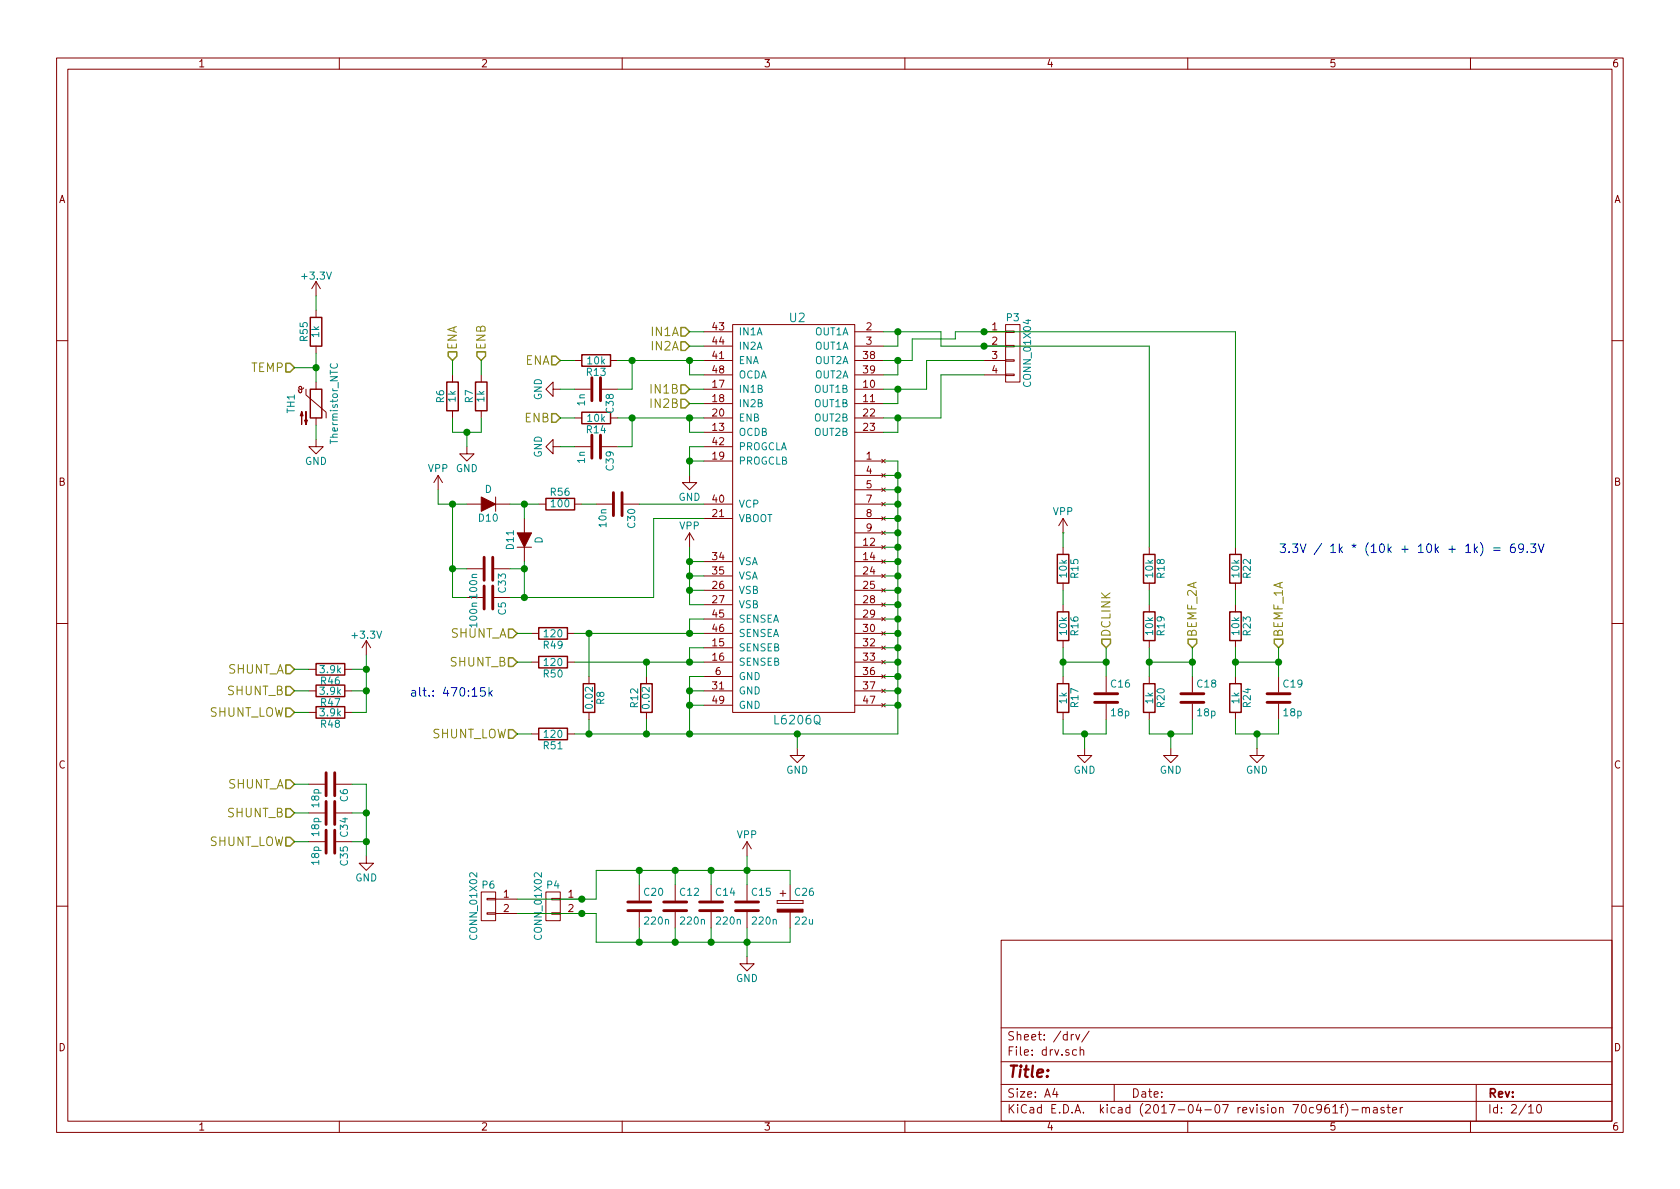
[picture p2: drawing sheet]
EESchema Schematic File Version 2
LIBS:stmbl
LIBS:transistors
LIBS:stm32
LIBS:conn
LIBS:power
LIBS:74xgxx
LIBS:74xx
LIBS:ac-dc
LIBS:actel
LIBS:adc-dac
LIBS:Altera
LIBS:analog_devices
LIBS:analog_switches
LIBS:atmel
LIBS:audio
LIBS:brooktre
LIBS:cmos_ieee
LIBS:cmos4000
LIBS:contrib
LIBS:cypress
LIBS:dc-dc
LIBS:device
LIBS:digital-audio
LIBS:diode
LIBS:display
LIBS:dsp
LIBS:elec-unifil
LIBS:ESD_Protection
LIBS:ftdi
LIBS:gennum
LIBS:graphic
LIBS:hc11
LIBS:intel
LIBS:interface
LIBS:ir
LIBS:Lattice
LIBS:linear
LIBS:logo
LIBS:maxim
LIBS:memory
LIBS:microchip_dspic33dsc
LIBS:microchip_pic10mcu
LIBS:microchip_pic12mcu
LIBS:microchip_pic16mcu
LIBS:microchip_pic18mcu
LIBS:microchip_pic32mcu
LIBS:microchip
LIBS:microcontrollers
LIBS:motor_drivers
LIBS:motorola
LIBS:msp430
LIBS:nordicsemi
LIBS:nxp_armmcu
LIBS:onsemi
LIBS:opto
LIBS:Oscillators
LIBS:philips
LIBS:Power_Management
LIBS:powerint
LIBS:pspice
LIBS:references
LIBS:regul
LIBS:relays
LIBS:rfcom
LIBS:sensors
LIBS:silabs
LIBS:siliconi
LIBS:stm8
LIBS:supertex
LIBS:switches
LIBS:texas
LIBS:transf
LIBS:ttl_ieee
LIBS:valves
LIBS:video
LIBS:Xicor
LIBS:stmsp-cache
EELAYER 26 0
EELAYER END
$Descr A4 11693 8268
encoding utf-8
Sheet 2 10
Title ""
Date ""
Rev ""
Comp ""
Comment1 ""
Comment2 ""
Comment3 ""
Comment4 ""
$EndDescr
$Comp
L C C15
U 1 1
P 5200 6300
AR Path="/5918AB0C/5918DE6E" Ref="C15"  Part="1" 
AR Path="/5918AB0C/5918AB0C/5918DE6E" Ref="C15"  Part="1" 
F 0 "C15" H 5225 6400 50  0000 L CNN
F 1 "220n" H 5225 6200 50  0000 L CNN
F 2 "stmbl:C_0805" H 5238 6150 50  0001 C CNN
F 3 "" H 5200 6300 50  0000 C CNN
	1    5200 6300
	1    0    0    -1  
$EndComp
$Comp
L C C14
U 1 1
P 4950 6300
AR Path="/5918AB0C/5918DE99" Ref="C14"  Part="1" 
AR Path="/5918AB0C/5918AB0C/5918DE99" Ref="C14"  Part="1" 
F 0 "C14" H 4975 6400 50  0000 L CNN
F 1 "220n" H 4975 6200 50  0000 L CNN
F 2 "stmbl:C_0805" H 4988 6150 50  0001 C CNN
F 3 "" H 4950 6300 50  0000 C CNN
	1    4950 6300
	1    0    0    -1  
$EndComp
$Comp
L C C12
U 1 1
P 4700 6300
AR Path="/5918AB0C/5918DEB2" Ref="C12"  Part="1" 
AR Path="/5918AB0C/5918AB0C/5918DEB2" Ref="C12"  Part="1" 
F 0 "C12" H 4725 6400 50  0000 L CNN
F 1 "220n" H 4725 6200 50  0000 L CNN
F 2 "stmbl:C_0805" H 4738 6150 50  0001 C CNN
F 3 "" H 4700 6300 50  0000 C CNN
	1    4700 6300
	1    0    0    -1  
$EndComp
$Comp
L GND #PWR010
U 1 1
P 5550 5200
AR Path="/5918AB0C/5918E169" Ref="#PWR010"  Part="1" 
AR Path="/5918AB0C/5918AB0C/5918E169" Ref="#PWR023"  Part="1" 
F 0 "#PWR010" H 5550 4950 50  0001 C CNN
F 1 "GND" H 5550 5050 50  0000 C CNN
F 2 "" H 5550 5200 50  0000 C CNN
F 3 "" H 5550 5200 50  0000 C CNN
	1    5550 5200
	1    0    0    -1  
$EndComp
$Comp
L R R12
U 1 1
P 4500 4850
AR Path="/5918AB0C/5918E2CF" Ref="R12"  Part="1" 
AR Path="/5918AB0C/5918AB0C/5918E2CF" Ref="R12"  Part="1" 
F 0 "R12" V 4580 4850 50  0000 C CNN
F 1 "0.02" V 4500 4850 50  0000 C CNN
F 2 "stmbl:R_0805" V 4430 4850 50  0001 C CNN
F 3 "" H 4500 4850 50  0000 C CNN
	1    4500 4850
	-1   0    0    1   
$EndComp
$Comp
L R R8
U 1 1
P 4100 4850
AR Path="/5918AB0C/5918E363" Ref="R8"  Part="1" 
AR Path="/5918AB0C/5918AB0C/5918E363" Ref="R8"  Part="1" 
F 0 "R8" V 4180 4850 50  0000 C CNN
F 1 "0.02" V 4100 4850 50  0000 C CNN
F 2 "stmbl:R_0805" V 4030 4850 50  0001 C CNN
F 3 "" H 4100 4850 50  0000 C CNN
	1    4100 4850
	1    0    0    -1  
$EndComp
Text HLabel 3600 4400 0    60   Input ~ 0
SHUNT_A
Text HLabel 3600 4600 0    60   Input ~ 0
SHUNT_B
$Comp
L GND #PWR011
U 1 1
P 4800 3300
AR Path="/5918AB0C/5918E942" Ref="#PWR011"  Part="1" 
AR Path="/5918AB0C/5918AB0C/5918E942" Ref="#PWR024"  Part="1" 
F 0 "#PWR011" H 4800 3050 50  0001 C CNN
F 1 "GND" H 4800 3150 50  0000 C CNN
F 2 "" H 4800 3300 50  0000 C CNN
F 3 "" H 4800 3300 50  0000 C CNN
	1    4800 3300
	1    0    0    -1  
$EndComp
$Comp
L R R19
U 1 1
P 8000 4350
AR Path="/5918AB0C/5918F0F4" Ref="R19"  Part="1" 
AR Path="/5918AB0C/5918AB0C/5918F0F4" Ref="R19"  Part="1" 
F 0 "R19" V 8080 4350 50  0000 C CNN
F 1 "10k" V 8000 4350 50  0000 C CNN
F 2 "stmbl:R_0603" V 7930 4350 50  0001 C CNN
F 3 "" H 8000 4350 50  0000 C CNN
	1    8000 4350
	1    0    0    -1  
$EndComp
$Comp
L R R20
U 1 1
P 8000 4850
AR Path="/5918AB0C/5918F156" Ref="R20"  Part="1" 
AR Path="/5918AB0C/5918AB0C/5918F156" Ref="R20"  Part="1" 
F 0 "R20" V 8080 4850 50  0000 C CNN
F 1 "1k" V 8000 4850 50  0000 C CNN
F 2 "stmbl:R_0603" V 7930 4850 50  0001 C CNN
F 3 "" H 8000 4850 50  0000 C CNN
	1    8000 4850
	1    0    0    -1  
$EndComp
$Comp
L C C18
U 1 1
P 8300 4850
AR Path="/5918AB0C/5918F1B7" Ref="C18"  Part="1" 
AR Path="/5918AB0C/5918AB0C/5918F1B7" Ref="C18"  Part="1" 
F 0 "C18" H 8325 4950 50  0000 L CNN
F 1 "18p" H 8325 4750 50  0000 L CNN
F 2 "stmbl:C_0603" H 8338 4700 50  0001 C CNN
F 3 "" H 8300 4850 50  0000 C CNN
	1    8300 4850
	1    0    0    -1  
$EndComp
$Comp
L GND #PWR012
U 1 1
P 8150 5200
AR Path="/5918AB0C/5918F393" Ref="#PWR012"  Part="1" 
AR Path="/5918AB0C/5918AB0C/5918F393" Ref="#PWR025"  Part="1" 
F 0 "#PWR012" H 8150 4950 50  0001 C CNN
F 1 "GND" H 8150 5050 50  0000 C CNN
F 2 "" H 8150 5200 50  0000 C CNN
F 3 "" H 8150 5200 50  0000 C CNN
	1    8150 5200
	1    0    0    -1  
$EndComp
Text HLabel 8300 4500 1    60   Input ~ 0
BEMF_2A
$Comp
L R R18
U 1 1
P 8000 3950
AR Path="/5918AB0C/5918FC7B" Ref="R18"  Part="1" 
AR Path="/5918AB0C/5918AB0C/5918FC7B" Ref="R18"  Part="1" 
F 0 "R18" V 8080 3950 50  0000 C CNN
F 1 "10k" V 8000 3950 50  0000 C CNN
F 2 "stmbl:R_0603" V 7930 3950 50  0001 C CNN
F 3 "" H 8000 3950 50  0000 C CNN
	1    8000 3950
	1    0    0    -1  
$EndComp
$Comp
L R R23
U 1 1
P 8600 4350
AR Path="/5918AB0C/5918FEA4" Ref="R23"  Part="1" 
AR Path="/5918AB0C/5918AB0C/5918FEA4" Ref="R23"  Part="1" 
F 0 "R23" V 8680 4350 50  0000 C CNN
F 1 "10k" V 8600 4350 50  0000 C CNN
F 2 "stmbl:R_0603" V 8530 4350 50  0001 C CNN
F 3 "" H 8600 4350 50  0000 C CNN
	1    8600 4350
	1    0    0    -1  
$EndComp
$Comp
L R R24
U 1 1
P 8600 4850
AR Path="/5918AB0C/5918FEAA" Ref="R24"  Part="1" 
AR Path="/5918AB0C/5918AB0C/5918FEAA" Ref="R24"  Part="1" 
F 0 "R24" V 8680 4850 50  0000 C CNN
F 1 "1k" V 8600 4850 50  0000 C CNN
F 2 "stmbl:R_0603" V 8530 4850 50  0001 C CNN
F 3 "" H 8600 4850 50  0000 C CNN
	1    8600 4850
	1    0    0    -1  
$EndComp
$Comp
L C C19
U 1 1
P 8900 4850
AR Path="/5918AB0C/5918FEB0" Ref="C19"  Part="1" 
AR Path="/5918AB0C/5918AB0C/5918FEB0" Ref="C19"  Part="1" 
F 0 "C19" H 8925 4950 50  0000 L CNN
F 1 "18p" H 8925 4750 50  0000 L CNN
F 2 "stmbl:C_0603" H 8938 4700 50  0001 C CNN
F 3 "" H 8900 4850 50  0000 C CNN
	1    8900 4850
	1    0    0    -1  
$EndComp
$Comp
L GND #PWR013
U 1 1
P 8750 5200
AR Path="/5918AB0C/5918FEC0" Ref="#PWR013"  Part="1" 
AR Path="/5918AB0C/5918AB0C/5918FEC0" Ref="#PWR026"  Part="1" 
F 0 "#PWR013" H 8750 4950 50  0001 C CNN
F 1 "GND" H 8750 5050 50  0000 C CNN
F 2 "" H 8750 5200 50  0000 C CNN
F 3 "" H 8750 5200 50  0000 C CNN
	1    8750 5200
	1    0    0    -1  
$EndComp
Text HLabel 8900 4500 1    60   Input ~ 0
BEMF_1A
$Comp
L R R22
U 1 1
P 8600 3950
AR Path="/5918AB0C/5918FECC" Ref="R22"  Part="1" 
AR Path="/5918AB0C/5918AB0C/5918FECC" Ref="R22"  Part="1" 
F 0 "R22" V 8680 3950 50  0000 C CNN
F 1 "10k" V 8600 3950 50  0000 C CNN
F 2 "stmbl:R_0603" V 8530 3950 50  0001 C CNN
F 3 "" H 8600 3950 50  0000 C CNN
	1    8600 3950
	1    0    0    -1  
$EndComp
$Comp
L R R16
U 1 1
P 7400 4350
AR Path="/5918AB0C/591903B9" Ref="R16"  Part="1" 
AR Path="/5918AB0C/5918AB0C/591903B9" Ref="R16"  Part="1" 
F 0 "R16" V 7480 4350 50  0000 C CNN
F 1 "10k" V 7400 4350 50  0000 C CNN
F 2 "stmbl:R_0603" V 7330 4350 50  0001 C CNN
F 3 "" H 7400 4350 50  0000 C CNN
	1    7400 4350
	1    0    0    -1  
$EndComp
$Comp
L R R17
U 1 1
P 7400 4850
AR Path="/5918AB0C/591903C0" Ref="R17"  Part="1" 
AR Path="/5918AB0C/5918AB0C/591903C0" Ref="R17"  Part="1" 
F 0 "R17" V 7480 4850 50  0000 C CNN
F 1 "1k" V 7400 4850 50  0000 C CNN
F 2 "stmbl:R_0603" V 7330 4850 50  0001 C CNN
F 3 "" H 7400 4850 50  0000 C CNN
	1    7400 4850
	1    0    0    -1  
$EndComp
$Comp
L C C16
U 1 1
P 7700 4850
AR Path="/5918AB0C/591903C7" Ref="C16"  Part="1" 
AR Path="/5918AB0C/5918AB0C/591903C7" Ref="C16"  Part="1" 
F 0 "C16" H 7725 4950 50  0000 L CNN
F 1 "18p" H 7725 4750 50  0000 L CNN
F 2 "stmbl:C_0603" H 7738 4700 50  0001 C CNN
F 3 "" H 7700 4850 50  0000 C CNN
	1    7700 4850
	1    0    0    -1  
$EndComp
$Comp
L GND #PWR014
U 1 1
P 7550 5200
AR Path="/5918AB0C/591903D8" Ref="#PWR014"  Part="1" 
AR Path="/5918AB0C/5918AB0C/591903D8" Ref="#PWR029"  Part="1" 
F 0 "#PWR014" H 7550 4950 50  0001 C CNN
F 1 "GND" H 7550 5050 50  0000 C CNN
F 2 "" H 7550 5200 50  0000 C CNN
F 3 "" H 7550 5200 50  0000 C CNN
	1    7550 5200
	1    0    0    -1  
$EndComp
Text HLabel 7700 4500 1    60   Input ~ 0
DCLINK
$Comp
L R R15
U 1 1
P 7400 3950
AR Path="/5918AB0C/591903E4" Ref="R15"  Part="1" 
AR Path="/5918AB0C/5918AB0C/591903E4" Ref="R15"  Part="1" 
F 0 "R15" V 7480 3950 50  0000 C CNN
F 1 "10k" V 7400 3950 50  0000 C CNN
F 2 "stmbl:R_0603" V 7330 3950 50  0001 C CNN
F 3 "" H 7400 3950 50  0000 C CNN
	1    7400 3950
	1    0    0    -1  
$EndComp
$Comp
L VPP #PWR015
U 1 1
P 7400 3700
AR Path="/5918AB0C/591905CA" Ref="#PWR015"  Part="1" 
AR Path="/5918AB0C/5918AB0C/591905CA" Ref="#PWR030"  Part="1" 
F 0 "#PWR015" H 7400 3550 50  0001 C CNN
F 1 "VPP" H 7400 3850 50  0000 C CNN
F 2 "" H 7400 3700 50  0000 C CNN
F 3 "" H 7400 3700 50  0000 C CNN
	1    7400 3700
	1    0    0    -1  
$EndComp
$Comp
L VPP #PWR016
U 1 1
P 4800 3800
AR Path="/5918AB0C/59190C19" Ref="#PWR016"  Part="1" 
AR Path="/5918AB0C/5918AB0C/59190C19" Ref="#PWR031"  Part="1" 
F 0 "#PWR016" H 4800 3650 50  0001 C CNN
F 1 "VPP" H 4800 3950 50  0000 C CNN
F 2 "" H 4800 3800 50  0000 C CNN
F 3 "" H 4800 3800 50  0000 C CNN
	1    4800 3800
	1    0    0    -1  
$EndComp
$Comp
L VPP #PWR017
U 1 1
P 5200 5950
AR Path="/5918AB0C/591924EB" Ref="#PWR017"  Part="1" 
AR Path="/5918AB0C/5918AB0C/591924EB" Ref="#PWR032"  Part="1" 
F 0 "#PWR017" H 5200 5800 50  0001 C CNN
F 1 "VPP" H 5200 6100 50  0000 C CNN
F 2 "" H 5200 5950 50  0000 C CNN
F 3 "" H 5200 5950 50  0000 C CNN
	1    5200 5950
	1    0    0    -1  
$EndComp
$Comp
L GND #PWR018
U 1 1
P 5200 6650
AR Path="/5918AB0C/5919252A" Ref="#PWR018"  Part="1" 
AR Path="/5918AB0C/5918AB0C/5919252A" Ref="#PWR033"  Part="1" 
F 0 "#PWR018" H 5200 6400 50  0001 C CNN
F 1 "GND" H 5200 6500 50  0000 C CNN
F 2 "" H 5200 6650 50  0000 C CNN
F 3 "" H 5200 6650 50  0000 C CNN
	1    5200 6650
	1    0    0    -1  
$EndComp
Text HLabel 4800 2300 0    60   Input ~ 0
IN1A
Text HLabel 4800 2400 0    60   Input ~ 0
IN2A
Text HLabel 4800 2700 0    60   Input ~ 0
IN1B
Text HLabel 4800 2800 0    60   Input ~ 0
IN2B
$Comp
L R R14
U 1 1
P 4150 2900
AR Path="/5918AB0C/5919412F" Ref="R14"  Part="1" 
AR Path="/5918AB0C/5918AB0C/5919412F" Ref="R14"  Part="1" 
F 0 "R14" V 4230 2900 50  0000 C CNN
F 1 "10k" V 4150 2900 50  0000 C CNN
F 2 "stmbl:R_0603" V 4080 2900 50  0001 C CNN
F 3 "" H 4150 2900 50  0000 C CNN
	1    4150 2900
	0    1    1    0   
$EndComp
$Comp
L R R13
U 1 1
P 4150 2500
AR Path="/5918AB0C/5919419E" Ref="R13"  Part="1" 
AR Path="/5918AB0C/5918AB0C/5919419E" Ref="R13"  Part="1" 
F 0 "R13" V 4230 2500 50  0000 C CNN
F 1 "10k" V 4150 2500 50  0000 C CNN
F 2 "stmbl:R_0603" V 4080 2500 50  0001 C CNN
F 3 "" H 4150 2500 50  0000 C CNN
	1    4150 2500
	0    1    1    0   
$EndComp
Text HLabel 3900 2900 0    60   Input ~ 0
ENB
Text HLabel 3900 2500 0    60   Input ~ 0
ENA
$Comp
L R R7
U 1 1
P 3350 2750
AR Path="/5918AB0C/59194A21" Ref="R7"  Part="1" 
AR Path="/5918AB0C/5918AB0C/59194A21" Ref="R7"  Part="1" 
F 0 "R7" V 3430 2750 50  0000 C CNN
F 1 "1k" V 3350 2750 50  0000 C CNN
F 2 "stmbl:R_0603" V 3280 2750 50  0001 C CNN
F 3 "" H 3350 2750 50  0000 C CNN
	1    3350 2750
	-1   0    0    1   
$EndComp
$Comp
L R R6
U 1 1
P 3150 2750
AR Path="/5918AB0C/59194A90" Ref="R6"  Part="1" 
AR Path="/5918AB0C/5918AB0C/59194A90" Ref="R6"  Part="1" 
F 0 "R6" V 3230 2750 50  0000 C CNN
F 1 "1k" V 3150 2750 50  0000 C CNN
F 2 "stmbl:R_0603" V 3080 2750 50  0001 C CNN
F 3 "" H 3150 2750 50  0000 C CNN
	1    3150 2750
	-1   0    0    1   
$EndComp
Text HLabel 3350 2500 1    60   Input ~ 0
ENB
Text HLabel 3150 2500 1    60   Input ~ 0
ENA
$Comp
L GND #PWR019
U 1 1
P 3250 3100
AR Path="/5918AB0C/59194EE8" Ref="#PWR019"  Part="1" 
AR Path="/5918AB0C/5918AB0C/59194EE8" Ref="#PWR034"  Part="1" 
F 0 "#PWR019" H 3250 2850 50  0001 C CNN
F 1 "GND" H 3250 2950 50  0000 C CNN
F 2 "" H 3250 3100 50  0000 C CNN
F 3 "" H 3250 3100 50  0000 C CNN
	1    3250 3100
	1    0    0    -1  
$EndComp
$Comp
L CONN_01X04 P?
U 1 1
P 7050 2450
AR Path="/5918AB0C/5918AB0C/59197AB1" Ref="P?"  Part="1" 
AR Path="/5918AB0C/59197AB1" Ref="P3"  Part="1" 
F 0 "P3" H 7050 2700 50  0000 C CNN
F 1 "CONN_01X04" V 7150 2450 50  0000 C CNN
F 2 "stmbl:Pin_Header_Straight_1x04_dual" H 7050 2450 50  0001 C CNN
F 3 "" H 7050 2450 50  0000 C CNN
	1    7050 2450
	1    0    0    -1  
$EndComp
$Comp
L C C20
U 1 1
P 4450 6300
F 0 "C20" H 4475 6400 50  0000 L CNN
F 1 "220n" H 4475 6200 50  0000 L CNN
F 2 "stmbl:C_0805" H 4488 6150 50  0001 C CNN
F 3 "" H 4450 6300 50  0000 C CNN
	1    4450 6300
	1    0    0    -1  
$EndComp
Text HLabel 3600 5100 0    60   Input ~ 0
SHUNT_LOW
$Comp
L CONN_01X02 P4
U 1 1
P 3850 6300
F 0 "P4" H 3850 6450 50  0000 C CNN
F 1 "CONN_01X02" V 3950 6300 50  0000 C CNN
F 2 "stmbl:akl182-2" H 3850 6300 50  0001 C CNN
F 3 "" H 3850 6300 50  0000 C CNN
	1    3850 6300
	-1   0    0    -1  
$EndComp
$Comp
L L6206Q U2
U 1 1
P 5550 3550
F 0 "U2" H 5550 4900 60  0000 C CNN
F 1 "L6206Q" H 5550 2100 60  0000 C CNN
F 2 "stmbl:VFQFPN48" H 5600 3550 60  0001 C CNN
F 3 "" H 5600 3550 60  0001 C CNN
	1    5550 3550
	1    0    0    -1  
$EndComp
$Comp
L R R51
U 1 1
P 3850 5100
F 0 "R51" V 3930 5100 50  0000 C CNN
F 1 "120" V 3850 5100 50  0000 C CNN
F 2 "stmbl:R_0603" V 3780 5100 50  0001 C CNN
F 3 "" H 3850 5100 50  0000 C CNN
	1    3850 5100
	0    1    1    0   
$EndComp
$Comp
L R R50
U 1 1
P 3850 4600
F 0 "R50" V 3930 4600 50  0000 C CNN
F 1 "120" V 3850 4600 50  0000 C CNN
F 2 "stmbl:R_0603" V 3780 4600 50  0001 C CNN
F 3 "" H 3850 4600 50  0000 C CNN
	1    3850 4600
	0    1    1    0   
$EndComp
$Comp
L R R49
U 1 1
P 3850 4400
F 0 "R49" V 3930 4400 50  0000 C CNN
F 1 "120" V 3850 4400 50  0000 C CNN
F 2 "stmbl:R_0603" V 3780 4400 50  0001 C CNN
F 3 "" H 3850 4400 50  0000 C CNN
	1    3850 4400
	0    1    1    0   
$EndComp
$Comp
L R R46
U 1 1
P 2300 4650
F 0 "R46" V 2380 4650 50  0000 C CNN
F 1 "3.9k" V 2300 4650 50  0000 C CNN
F 2 "stmbl:R_0603" V 2230 4650 50  0001 C CNN
F 3 "" H 2300 4650 50  0000 C CNN
	1    2300 4650
	0    1    1    0   
$EndComp
$Comp
L R R47
U 1 1
P 2300 4800
F 0 "R47" V 2380 4800 50  0000 C CNN
F 1 "3.9k" V 2300 4800 50  0000 C CNN
F 2 "stmbl:R_0603" V 2230 4800 50  0001 C CNN
F 3 "" H 2300 4800 50  0000 C CNN
	1    2300 4800
	0    1    1    0   
$EndComp
$Comp
L R R48
U 1 1
P 2300 4950
F 0 "R48" V 2380 4950 50  0000 C CNN
F 1 "3.9k" V 2300 4950 50  0000 C CNN
F 2 "stmbl:R_0603" V 2230 4950 50  0001 C CNN
F 3 "" H 2300 4950 50  0000 C CNN
	1    2300 4950
	0    1    1    0   
$EndComp
Text HLabel 2050 4650 0    60   Input ~ 0
SHUNT_A
Text HLabel 2050 4800 0    60   Input ~ 0
SHUNT_B
Text HLabel 2050 4950 0    60   Input ~ 0
SHUNT_LOW
$Comp
L +3.3V #PWR020
U 1 1
P 2550 4550
F 0 "#PWR020" H 2550 4400 50  0001 C CNN
F 1 "+3.3V" H 2550 4690 50  0000 C CNN
F 2 "" H 2550 4550 50  0000 C CNN
F 3 "" H 2550 4550 50  0000 C CNN
	1    2550 4550
	1    0    0    -1  
$EndComp
$Comp
L C C6
U 1 1
P 2300 5450
F 0 "C6" H 2325 5550 50  0000 L CNN
F 1 "18p" H 2325 5350 50  0000 L CNN
F 2 "stmbl:C_0603" H 2338 5300 50  0001 C CNN
F 3 "" H 2300 5450 50  0000 C CNN
	1    2300 5450
	0    1    1    0   
$EndComp
$Comp
L C C34
U 1 1
P 2300 5650
F 0 "C34" H 2325 5750 50  0000 L CNN
F 1 "18p" H 2325 5550 50  0000 L CNN
F 2 "stmbl:R_0603" H 2338 5500 50  0001 C CNN
F 3 "" H 2300 5650 50  0000 C CNN
	1    2300 5650
	0    1    1    0   
$EndComp
$Comp
L C C35
U 1 1
P 2300 5850
F 0 "C35" H 2325 5950 50  0000 L CNN
F 1 "18p" H 2325 5750 50  0000 L CNN
F 2 "stmbl:R_0603" H 2338 5700 50  0001 C CNN
F 3 "" H 2300 5850 50  0000 C CNN
	1    2300 5850
	0    1    1    0   
$EndComp
$Comp
L GND #PWR021
U 1 1
P 2550 5950
F 0 "#PWR021" H 2550 5700 50  0001 C CNN
F 1 "GND" H 2550 5800 50  0000 C CNN
F 2 "" H 2550 5950 50  0000 C CNN
F 3 "" H 2550 5950 50  0000 C CNN
	1    2550 5950
	1    0    0    -1  
$EndComp
Text HLabel 2050 5450 0    60   Input ~ 0
SHUNT_A
Text HLabel 2050 5650 0    60   Input ~ 0
SHUNT_B
Text HLabel 2050 5850 0    60   Input ~ 0
SHUNT_LOW
$Comp
L Thermistor_NTC TH1
U 1 1
P 2200 2800
F 0 "TH1" V 2025 2800 50  0000 C CNN
F 1 "Thermistor_NTC" V 2325 2800 50  0000 C CNN
F 2 "stmbl:R_0603" H 2200 2850 50  0001 C CNN
F 3 "" H 2200 2850 50  0001 C CNN
	1    2200 2800
	1    0    0    -1  
$EndComp
$Comp
L C C30
U 1 1
P 4300 3500
F 0 "C30" H 4325 3600 50  0000 L CNN
F 1 "10n" H 4325 3400 50  0000 L CNN
F 2 "stmbl:C_0603" H 4338 3350 50  0001 C CNN
F 3 "" H 4300 3500 50  0000 C CNN
	1    4300 3500
	0    1    1    0   
$EndComp
$Comp
L R R56
U 1 1
P 3900 3500
F 0 "R56" V 3980 3500 50  0000 C CNN
F 1 "100" V 3900 3500 50  0000 C CNN
F 2 "stmbl:R_0603" V 3830 3500 50  0001 C CNN
F 3 "" H 3900 3500 50  0000 C CNN
	1    3900 3500
	0    -1   -1   0   
$EndComp
$Comp
L D D10
U 1 1
P 3400 3500
F 0 "D10" H 3400 3600 50  0000 C CNN
F 1 "D" H 3400 3400 50  0000 C CNN
F 2 "stmbl:SOD-123" H 3400 3500 50  0001 C CNN
F 3 "" H 3400 3500 50  0000 C CNN
	1    3400 3500
	-1   0    0    1   
$EndComp
$Comp
L C C5
U 1 1
P 3400 4150
F 0 "C5" H 3425 4250 50  0000 L CNN
F 1 "100n" H 3425 4050 50  0000 L CNN
F 2 "stmbl:C_0603" H 3438 4000 50  0001 C CNN
F 3 "" H 3400 4150 50  0000 C CNN
	1    3400 4150
	0    1    1    0   
$EndComp
$Comp
L D D11
U 1 1
P 3650 3750
F 0 "D11" H 3650 3850 50  0000 C CNN
F 1 "D" H 3650 3650 50  0000 C CNN
F 2 "stmbl:SOD-123" H 3650 3750 50  0001 C CNN
F 3 "" H 3650 3750 50  0000 C CNN
	1    3650 3750
	0    -1   -1   0   
$EndComp
$Comp
L GND #PWR022
U 1 1
P 2200 3050
F 0 "#PWR022" H 2200 2800 50  0001 C CNN
F 1 "GND" H 2200 2900 50  0000 C CNN
F 2 "" H 2200 3050 50  0000 C CNN
F 3 "" H 2200 3050 50  0000 C CNN
	1    2200 3050
	1    0    0    -1  
$EndComp
$Comp
L R R55
U 1 1
P 2200 2300
F 0 "R55" V 2280 2300 50  0000 C CNN
F 1 "1k" V 2200 2300 50  0000 C CNN
F 2 "stmbl:R_0603" V 2130 2300 50  0001 C CNN
F 3 "" H 2200 2300 50  0000 C CNN
	1    2200 2300
	-1   0    0    1   
$EndComp
$Comp
L +3.3V #PWR023
U 1 1
P 2200 2050
F 0 "#PWR023" H 2200 1900 50  0001 C CNN
F 1 "+3.3V" H 2200 2190 50  0000 C CNN
F 2 "" H 2200 2050 50  0000 C CNN
F 3 "" H 2200 2050 50  0000 C CNN
	1    2200 2050
	1    0    0    -1  
$EndComp
Text HLabel 2050 2550 0    60   Input ~ 0
TEMP
$Comp
L C C33
U 1 1
P 3400 3950
F 0 "C33" H 3425 4050 50  0000 L CNN
F 1 "100n" H 3425 3850 50  0000 L CNN
F 2 "stmbl:C_0603" H 3438 3800 50  0001 C CNN
F 3 "" H 3400 3950 50  0000 C CNN
	1    3400 3950
	0    1    1    0   
$EndComp
Wire Wire Line
	6150 3200 6250 3200
Wire Wire Line
	6250 3200 6250 5100
Wire Wire Line
	6250 4900 6150 4900
Wire Wire Line
	6150 4800 6250 4800
Connection ~ 6250 4800
Wire Wire Line
	6150 4700 6250 4700
Connection ~ 6250 4700
Wire Wire Line
	6150 4600 6250 4600
Connection ~ 6250 4600
Wire Wire Line
	6150 4500 6250 4500
Connection ~ 6250 4500
Wire Wire Line
	6150 4400 6250 4400
Connection ~ 6250 4400
Wire Wire Line
	6150 4300 6250 4300
Connection ~ 6250 4300
Wire Wire Line
	6150 4200 6250 4200
Connection ~ 6250 4200
Wire Wire Line
	6150 4100 6250 4100
Connection ~ 6250 4100
Wire Wire Line
	6150 4000 6250 4000
Connection ~ 6250 4000
Wire Wire Line
	6150 3900 6250 3900
Connection ~ 6250 3900
Wire Wire Line
	6150 3800 6250 3800
Connection ~ 6250 3800
Wire Wire Line
	6150 3700 6250 3700
Connection ~ 6250 3700
Wire Wire Line
	6150 3600 6250 3600
Connection ~ 6250 3600
Wire Wire Line
	6150 3500 6250 3500
Connection ~ 6250 3500
Wire Wire Line
	6150 3400 6250 3400
Connection ~ 6250 3400
Wire Wire Line
	6150 3300 6250 3300
Connection ~ 6250 3300
Wire Wire Line
	4900 4700 4800 4700
Wire Wire Line
	4800 4700 4800 5100
Wire Wire Line
	4800 4900 4900 4900
Wire Wire Line
	4900 4800 4800 4800
Connection ~ 4800 4800
Wire Wire Line
	6250 5100 4000 5100
Connection ~ 6250 4900
Connection ~ 4800 4900
Wire Wire Line
	5550 5200 5550 5100
Connection ~ 5550 5100
Wire Wire Line
	4900 4500 4800 4500
Wire Wire Line
	4800 4500 4800 4600
Wire Wire Line
	4000 4600 4900 4600
Wire Wire Line
	4900 4300 4800 4300
Wire Wire Line
	4800 4300 4800 4400
Wire Wire Line
	4000 4400 4900 4400
Wire Wire Line
	4500 4600 4500 4700
Connection ~ 4800 4600
Wire Wire Line
	4100 4400 4100 4700
Connection ~ 4800 4400
Wire Wire Line
	4500 5100 4500 5000
Connection ~ 4800 5100
Wire Wire Line
	4100 5100 4100 5000
Connection ~ 4500 5100
Connection ~ 4100 4400
Connection ~ 4500 4600
Wire Wire Line
	4900 3100 4800 3100
Wire Wire Line
	4800 3100 4800 3300
Wire Wire Line
	4900 3200 4800 3200
Connection ~ 4800 3200
Wire Wire Line
	6150 2900 6550 2900
Wire Wire Line
	6250 2900 6250 3000
Wire Wire Line
	6250 3000 6150 3000
Wire Wire Line
	6150 2700 6450 2700
Wire Wire Line
	6250 2700 6250 2800
Wire Wire Line
	6250 2800 6150 2800
Wire Wire Line
	6150 2500 6350 2500
Wire Wire Line
	6250 2500 6250 2600
Wire Wire Line
	6250 2600 6150 2600
Wire Wire Line
	6150 2300 6550 2300
Wire Wire Line
	6650 2300 8600 2300
Wire Wire Line
	6250 2300 6250 2400
Wire Wire Line
	6250 2400 6150 2400
Connection ~ 6250 2300
Connection ~ 6250 2900
Connection ~ 6250 2700
Connection ~ 6250 2500
Wire Wire Line
	8000 4500 8000 4700
Wire Wire Line
	8000 4600 8300 4600
Wire Wire Line
	8300 4500 8300 4700
Connection ~ 8000 4600
Wire Wire Line
	8000 5000 8000 5100
Wire Wire Line
	8000 5100 8300 5100
Wire Wire Line
	8300 5100 8300 5000
Wire Wire Line
	8150 5100 8150 5200
Connection ~ 8150 5100
Wire Wire Line
	8000 4200 8000 4100
Connection ~ 8300 4600
Wire Wire Line
	8600 4500 8600 4700
Wire Wire Line
	8600 4600 8900 4600
Wire Wire Line
	8900 4500 8900 4700
Connection ~ 8600 4600
Wire Wire Line
	8600 5000 8600 5100
Wire Wire Line
	8600 5100 8900 5100
Wire Wire Line
	8900 5100 8900 5000
Wire Wire Line
	8750 5100 8750 5200
Connection ~ 8750 5100
Wire Wire Line
	8600 4200 8600 4100
Connection ~ 8900 4600
Wire Wire Line
	7400 4500 7400 4700
Wire Wire Line
	7400 4600 7700 4600
Wire Wire Line
	7700 4500 7700 4700
Connection ~ 7400 4600
Wire Wire Line
	7400 5000 7400 5100
Wire Wire Line
	7400 5100 7700 5100
Wire Wire Line
	7700 5100 7700 5000
Wire Wire Line
	7550 5100 7550 5200
Connection ~ 7550 5100
Wire Wire Line
	7400 4200 7400 4100
Connection ~ 7700 4600
Wire Wire Line
	7400 3700 7400 3700
Wire Wire Line
	7400 3700 7400 3800
Wire Wire Line
	4900 3900 4800 3900
Wire Wire Line
	4800 3800 4800 4200
Wire Wire Line
	4800 4200 4900 4200
Wire Wire Line
	4900 4100 4800 4100
Connection ~ 4800 4100
Wire Wire Line
	4900 4000 4800 4000
Connection ~ 4800 4000
Connection ~ 4800 3900
Wire Wire Line
	4700 6550 4700 6450
Wire Wire Line
	4150 6550 5500 6550
Wire Wire Line
	5200 6450 5200 6650
Connection ~ 4950 6550
Wire Wire Line
	4700 6050 4700 6150
Wire Wire Line
	4150 6050 5500 6050
Wire Wire Line
	5200 5950 5200 6150
Wire Wire Line
	4950 6050 4950 6150
Connection ~ 4950 6050
Wire Wire Line
	4900 2600 4800 2600
Wire Wire Line
	4800 2600 4800 2500
Wire Wire Line
	4300 2500 4900 2500
Wire Wire Line
	4900 3000 4800 3000
Wire Wire Line
	4800 3000 4800 2900
Wire Wire Line
	4300 2900 4900 2900
Connection ~ 4800 2500
Connection ~ 4800 2900
Wire Wire Line
	3900 2500 4000 2500
Wire Wire Line
	3900 2900 4000 2900
Wire Wire Line
	4800 2800 4900 2800
Wire Wire Line
	4800 2700 4900 2700
Wire Wire Line
	4800 2400 4900 2400
Wire Wire Line
	4800 2300 4900 2300
Wire Wire Line
	3150 2500 3150 2600
Wire Wire Line
	3350 2500 3350 2600
Wire Wire Line
	3150 2900 3150 3000
Wire Wire Line
	3150 3000 3350 3000
Wire Wire Line
	3350 3000 3350 2900
Wire Wire Line
	3250 3000 3250 3100
Connection ~ 3250 3000
Wire Wire Line
	6550 2400 8000 2400
Wire Wire Line
	6450 2500 6850 2500
Wire Wire Line
	6550 2600 6850 2600
Wire Wire Line
	4450 6150 4450 6050
Connection ~ 4700 6050
Wire Wire Line
	4450 6450 4450 6550
Connection ~ 4700 6550
Wire Wire Line
	4950 6450 4950 6550
Connection ~ 5200 6050
Connection ~ 5200 6550
Connection ~ 4100 5100
Wire Wire Line
	6350 2500 6350 2350
Wire Wire Line
	6450 2700 6450 2500
Wire Wire Line
	6550 2900 6550 2600
Wire Wire Line
	8000 2400 8000 3800
Connection ~ 6850 2400
Wire Wire Line
	8600 2300 8600 3800
Connection ~ 6850 2300
Wire Wire Line
	4150 6350 4150 6550
Connection ~ 4450 6550
Wire Wire Line
	4150 6250 4150 6050
Connection ~ 4450 6050
Wire Wire Line
	3600 6350 4150 6350
Wire Wire Line
	3600 6250 4150 6250
Wire Wire Line
	3600 4400 3700 4400
Wire Wire Line
	3600 5100 3700 5100
Wire Wire Line
	3600 4600 3700 4600
Wire Wire Line
	2450 4650 2550 4650
Wire Wire Line
	2550 4550 2550 4950
Wire Wire Line
	2550 4950 2450 4950
Wire Wire Line
	2450 4800 2550 4800
Connection ~ 2550 4800
Connection ~ 2550 4650
Wire Wire Line
	2150 4650 2050 4650
Wire Wire Line
	2050 4800 2150 4800
Wire Wire Line
	2050 4950 2150 4950
Wire Wire Line
	2550 5850 2450 5850
Wire Wire Line
	2550 5450 2550 5950
Wire Wire Line
	2450 5450 2550 5450
Connection ~ 2550 5850
Wire Wire Line
	2450 5650 2550 5650
Connection ~ 2550 5650
Wire Wire Line
	2050 5850 2150 5850
Wire Wire Line
	2050 5650 2150 5650
Wire Wire Line
	2050 5450 2150 5450
Wire Wire Line
	3050 3500 3250 3500
Wire Wire Line
	3150 3500 3150 4150
Wire Wire Line
	3150 4150 3250 4150
Wire Wire Line
	3550 4150 4550 4150
Wire Wire Line
	3650 3900 3650 4150
Wire Wire Line
	4900 3500 4450 3500
Wire Wire Line
	4150 3500 4050 3500
Wire Wire Line
	3550 3500 3750 3500
Wire Wire Line
	3650 3600 3650 3500
Connection ~ 3650 3500
Wire Wire Line
	4550 4150 4550 3600
Wire Wire Line
	4550 3600 4900 3600
Connection ~ 3650 4150
Wire Wire Line
	2200 2950 2200 3050
Wire Wire Line
	2200 2450 2200 2650
Wire Wire Line
	2200 2050 2200 2150
Wire Wire Line
	2200 2550 2050 2550
Connection ~ 2200 2550
Wire Wire Line
	6550 2300 6550 2400
Wire Wire Line
	6650 2300 6650 2350
Wire Wire Line
	6650 2350 6350 2350
Wire Wire Line
	3550 3950 3650 3950
Connection ~ 3650 3950
Wire Wire Line
	3250 3950 3150 3950
Connection ~ 3150 3950
$Comp
L CP C26
U 1 1
P 5500 6300
F 0 "C26" H 5525 6400 50  0000 L CNN
F 1 "22u" H 5525 6200 50  0000 L CNN
F 2 "stmbl:c_elec_5x5.3" H 5538 6150 50  0001 C CNN
F 3 "" H 5500 6300 50  0000 C CNN
	1    5500 6300
	1    0    0    -1  
$EndComp
Wire Wire Line
	5500 6050 5500 6150
Wire Wire Line
	5500 6550 5500 6450
$Comp
L CONN_01X02 P6
U 1 1
P 3400 6300
F 0 "P6" H 3400 6450 50  0000 C CNN
F 1 "CONN_01X02" V 3500 6300 50  0000 C CNN
F 2 "stmbl:akl183-2" H 3400 6300 50  0001 C CNN
F 3 "" H 3400 6300 50  0000 C CNN
	1    3400 6300
	-1   0    0    -1  
$EndComp
Connection ~ 4050 6350
Connection ~ 4050 6250
$Comp
L C C39
U 1 1
P 4150 3100
F 0 "C39" H 4175 3200 50  0000 L CNN
F 1 "1n" H 4175 3000 50  0000 L CNN
F 2 "stmbl:C_0603" H 4188 2950 50  0001 C CNN
F 3 "" H 4150 3100 50  0000 C CNN
	1    4150 3100
	0    1    1    0   
$EndComp
$Comp
L C C38
U 1 1
P 4150 2700
F 0 "C38" H 4175 2800 50  0000 L CNN
F 1 "1n" H 4175 2600 50  0000 L CNN
F 2 "stmbl:C_0603" H 4188 2550 50  0001 C CNN
F 3 "" H 4150 2700 50  0000 C CNN
	1    4150 2700
	0    1    1    0   
$EndComp
Wire Wire Line
	4300 2700 4400 2700
Wire Wire Line
	4400 2700 4400 2500
Connection ~ 4400 2500
Wire Wire Line
	4300 3100 4400 3100
Wire Wire Line
	4400 3100 4400 2900
Connection ~ 4400 2900
$Comp
L GND #PWR024
U 1 1
P 3900 3100
F 0 "#PWR024" H 3900 2850 50  0001 C CNN
F 1 "GND" H 3900 2950 50  0000 C CNN
F 2 "" H 3900 3100 50  0000 C CNN
F 3 "" H 3900 3100 50  0000 C CNN
	1    3900 3100
	0    1    1    0   
$EndComp
$Comp
L GND #PWR025
U 1 1
P 3900 2700
F 0 "#PWR025" H 3900 2450 50  0001 C CNN
F 1 "GND" H 3900 2550 50  0000 C CNN
F 2 "" H 3900 2700 50  0000 C CNN
F 3 "" H 3900 2700 50  0000 C CNN
	1    3900 2700
	0    1    1    0   
$EndComp
Wire Wire Line
	3900 2700 4000 2700
Wire Wire Line
	3900 3100 4000 3100
$Comp
L VPP #PWR026
U 1 1
P 3050 3400
F 0 "#PWR026" H 3050 3250 50  0001 C CNN
F 1 "VPP" H 3050 3550 50  0000 C CNN
F 2 "" H 3050 3400 50  0000 C CNN
F 3 "" H 3050 3400 50  0000 C CNN
	1    3050 3400
	1    0    0    -1  
$EndComp
Wire Wire Line
	3050 3400 3050 3500
Connection ~ 3150 3500
Text Notes 8900 3850 0    60   ~ 0
3.3V / 1k * (10k + 10k + 1k) = 69.3V
Text Notes 2850 4850 0    60   ~ 0
alt.: 470:15k
$EndSCHEMATC
